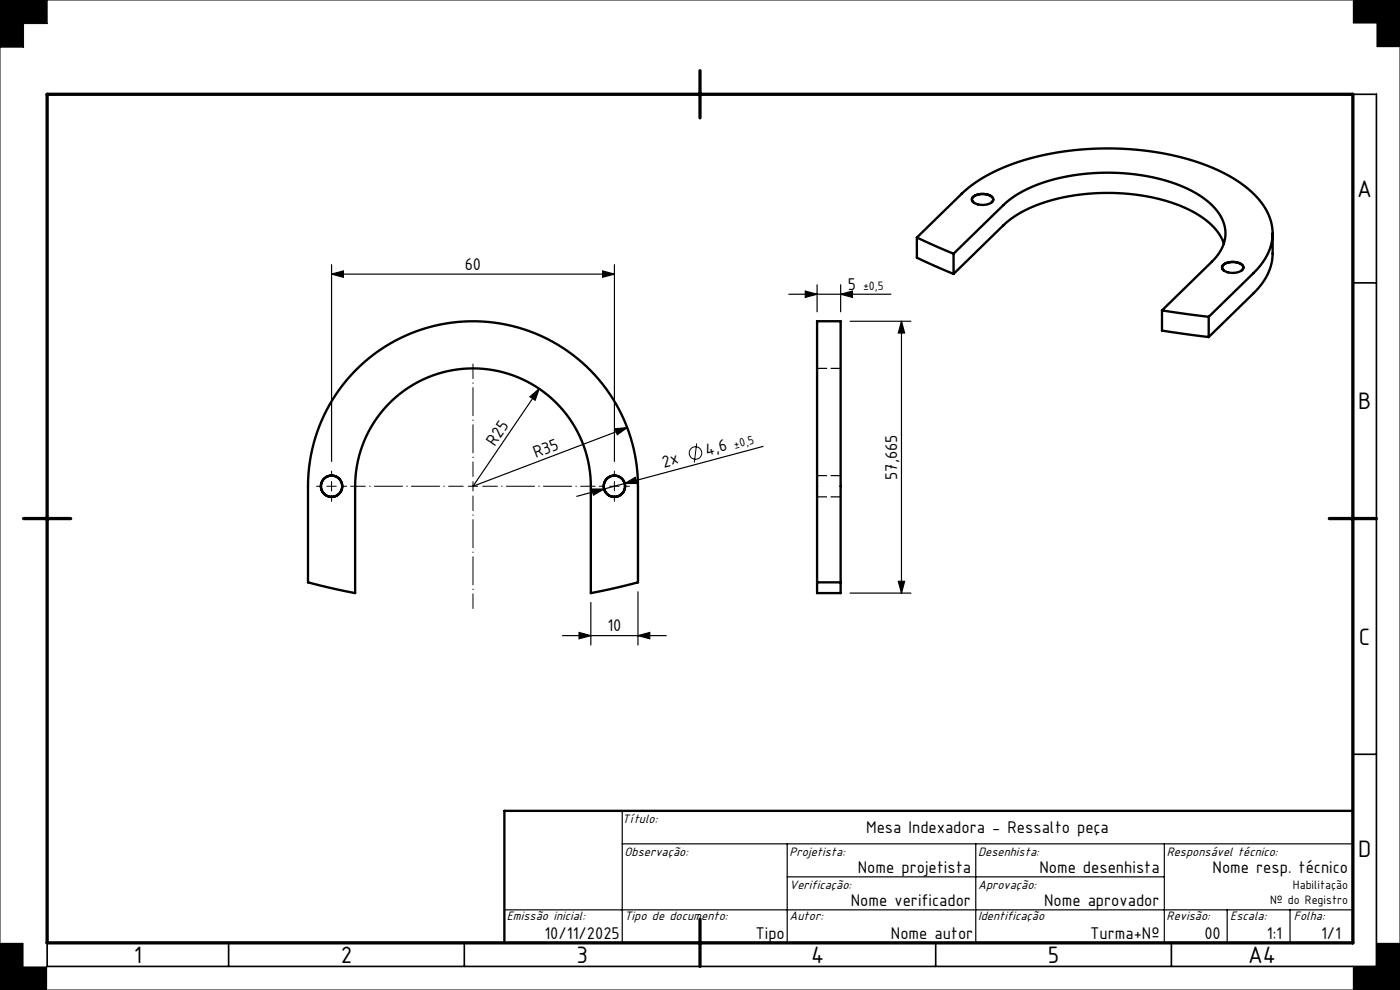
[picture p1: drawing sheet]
<svg xmlns="http://www.w3.org/2000/svg" width="297mm" height="210mm" viewBox="0 0 297 210" stroke-linecap="round" stroke-linejoin="round" font-family="sans-serif">
<g fill="none" stroke="#000" stroke-width=".21">
<path d="M0 0h297v210h-297zM10 0v5h-5v5h-5M148.1 19.6l.8 .8M148.5 19.5v1M148.9 19.6l-.8 .8M148 20h1M147.8 94.1l-.5 4M9.5 110h1M9.6 109.6l.8 .8M10 109.5v1M10.4 109.6l-.8 .8M69.3 103.1h2"/>
<path d="M70.3 102.1v2M99.3 103.1h2M100.3 102.1v2M129.3 103.1h2M130.3 102.1v2"/>
<circle cx="147.5" cy="96.1" r="1.33"/>
</g>
<g fill="none" stroke="#000" stroke-width=".25">
<path d="M70.3 58.1l2.5-.6v1.3zM70.3 56.1v41.8M70.3 58.1h60M127.8 57.5l2.5 .6-2.5 .7zM130.3 56.1v41.8M167.3 62.4h21.7M170.8 61.7l2.5 .7-2.5 .7zM173.3 60.4v5.7M178.3 62.4l2.5-.7v1.4zM178.3 60.4v5.7M180.3 68.1h12.9M191.2 68.1l.7 2.5h-1.3z"/>
<path d="M191.2 68.1v57.7M112.4 84.2l2-1.7-.9 2.4zM114.4 82.5l-14.1 20.6 32.8-12.4M130.5 91l2.6-.3-2.1 1.5zM161.9 94.7l-39.6 10.6M125.6 103.7h2.5l-2.2 1.3zM132.5 102.6l2.3-1.3 .3 1.3zM119.3 134.8h22M122.8 134.2l2.5 .6-2.5 .7zM125.3 127.8v9M135.3 134.8l2.5-.6v1.3zM135.3 125.5v11.3"/>
<path d="M180.3 125.8h12.9M190.6 123.3h1.3l-.7 2.5zM132 179h155M132 172v28M167 179v21M207 179v21M247 179v21M107 193h180M167 186h80M260.3 193v7M273.7 193v7"/>
</g>
<path d="M10 20h282v185h-282zM287 20v180h-277M287 60h5M282 110h10M287 160h5M148.5 195v10M48.5 200v5M98.5 200v5M198.5 200v5M248.5 200v5" fill="none" stroke="#000" stroke-width=".35"/>
<g fill="none" stroke="#000" stroke-width=".5">
<path d="M194.5 50.4l7.8 3.4M194.5 50.4l9.5-9.3a35.5 35.5 0 0 1 16.7-8.1 62.9 62.9 0 0 1 36.5 2.6 23.1 23.1 0 0 1 11.3 8.7 10.2 10.2 0 0 1-1.4 12.4l-10.7 10.5M194.5 50.4v4.3l7.8 3.4M202.3 53.8l10.6-10.3a27.7 27.7 0 0 1 14.7-6.3 43.1 43.1 0 0 1 25.2 3.3 12.8 12.8 0 0 1 7 7.4 7.9 7.9 0 0 1-2.7 7.6l-10.6 10.3M202.3 53.8v4.3M206.5 41.7a3.4 3.4 0 0 1 4.1 .3 1.18 1.18 0 0 1-1.3 1.4 2.95 2.95 0 0 1-3.1-.9v-.3zM206.5 42.9a.81 .81 0 0 1-.3-.8 .81 .81 0 0 1 .7-.6 3.3 3.3 0 0 1 3.7 .5l.1 .5-.3 .4M259.5 56.1a3.4 3.4 0 0 1 4.2 .3 1.18 1.18 0 0 1-1.3 1.4 2.95 2.95 0 0 1-3.1-.8l-.1-.4zM259.6 57.3a.81 .81 0 0 1-.3-.8 .81 .81 0 0 1 .7-.6 3.3 3.3 0 0 1 3.7 .5v.5l-.3 .4M259.6 51.7a12.8 12.8 0 0 0-6.8-7 43.4 43.4 0 0 0-27.3-2.8 26 26 0 0 0-12.6 5.9l-10.6 10.3M270 49.5v4.3a11.8 11.8 0 0 1-4.1 8.4l-9.5 9.3M75.4 78.6a35 35 0 0 1 38.2-7.9 35 35 0 0 1 21.7 32.4v20.4l-10 2.3v-22.7a25 25 0 0 0-25-25 25 25 0 0 0-25 25v22.7l-10-2.3v-20.4a35 35 0 0 1 10.1-24.5z"/>
<path d="M246.5 65.8l9.9 1.4M246.5 65.8v4.3l9.9 1.4M256.4 67.2v4.3M173.3 123.5v-55.4h5v55.4M173.3 123.5v2.3h5v-2.3M173.3 123.5h5M287 172h-180v28"/>
<circle cx="70.3" cy="103.1" r="2.27"/>
<circle cx="70.3" cy="103.1" r="2.25"/>
<circle cx="130.3" cy="103.1" r="2.27"/>
<circle cx="130.3" cy="103.1" r="2.25"/>
</g>
<path d="M148.5 15v10M10 20h277v180h-277zM5 110h10M282 110h10M148.5 195v10" fill="none" stroke="#000" stroke-width=".7"/>
<path d="M0 0v10h5v-5h5v-5zM0 200v10h10v-5h-5v-5zM287 205v5h10v-10h-5v5zM287 0v5h5v5h5v-10z" fill-rule="evenodd" fill="#000"/>
<path d="M178.3 100.9v4.5" fill="none" stroke="#000" stroke-width=".25" stroke-dasharray="3 .8" stroke-dashoffset="1.2" stroke-linecap="butt"/>
<path d="M178.3 78.1h-5M173.3 105.4h5M178.3 100.9h-5" fill="none" stroke="#000" stroke-width=".25" stroke-dasharray="3 .8" stroke-dashoffset=".9" stroke-linecap="butt"/>
<path d="M98.3 103.1h-24M100.3 101.1v-24M100.3 105.1v24M102.3 103.1h24" fill="none" stroke="#000" stroke-width=".21" stroke-dasharray="6.1 .8 .3 .8" stroke-dashoffset="2.9" stroke-linecap="butt"/>
<path d="M68.3 103.1h-1.2M70.3 101.1v-1.2M70.3 105.1v1.3M72.3 103.1h1.3M128.3 103.1h-1.2M130.3 101.1v-1.2M130.3 105.1v1.3M132.3 103.1h1.3" fill="none" stroke="#000" stroke-width=".21" stroke-dasharray="6.1 .8 .3 .8" stroke-linecap="butt"/>
<g fill="#000">
<path d="M112.4 84.2l2-1.7-.9 2.4zM130.5 91l2.6-.3-2.1 1.5z"/>
<path d="M70.3 58.1l2.5-.6v1.3zM127.8 57.5l2.5 .6-2.5 .7z"/>
<path d="M178.3 62.4l2.5-.7v1.4zM170.8 61.7l2.5 .7-2.5 .7z"/>
<path d="M191.2 68.1l.7 2.5h-1.3zM190.6 123.3h1.3l-.7 2.5z"/>
<path d="M125.6 103.7l.3 1.3 2.2-1.3zM132.5 102.6h2.6l-.3-1.3z"/>
<path d="M122.8 134.2l2.5 .6-2.5 .7zM135.3 134.8l2.5-.6v1.3z"/>
</g>
<g font-size="5.4">
<text x="287.9" y="41.8">A</text>
<text x="288.1" y="86.8">B</text>
<text x="288.3" y="136.8">C</text>
<text x="288.1" y="181.8">D</text>
<text x="28.4" y="204.3">1</text>
<text x="72.3" y="204.3">2</text>
<text x="122.3" y="204.3">3</text>
<text x="172.1" y="204.3">4</text>
<text x="222.3" y="204.3">5</text>
<text x="264.8" y="204.2">A4</text>
</g>
<g font-size="3.9">
<text x="98.6" y="57.3">60</text>
<text x="179.8" y="61.5">5</text>
<text x="105" y="94.8" transform="rotate(-56 105 94.8)">R25</text>
<text x="113.7" y="97.1" transform="rotate(-21 113.7 97.1)">R35</text>
<text x="140.8" y="99.2" transform="rotate(-15 140.8 99.2)">2x</text>
<text x="150" y="96.7" transform="rotate(-15 150 96.7)">4,6</text>
<text x="190.3" y="101.8" transform="rotate(-90 190.3 101.8)">57,665</text>
<text x="128.8" y="133.9">10</text>
<text x="183.7" y="176.6">Mesa Indexadora - Ressalto peça</text>
<text x="182" y="185.1">Nome projetista</text>
<text x="220.5" y="185.1">Nome desenhista</text>
<text x="257.2" y="185.1">Nome resp. técnico</text>
<text x="180.5" y="192.1">Nome verificador</text>
<text x="221.5" y="192.1">Nome aprovador</text>
<text x="115.5" y="199.1">10/11/2025</text>
<text x="160.3" y="199.1">Tipo</text>
<text x="189" y="199.1">Nome autor</text>
<text x="231.2" y="199.1">Turma+Nº</text>
<text x="255.5" y="199.1">00</text>
<text x="268.8" y="199.1">1:1</text>
<text x="280.3" y="199.1">1/1</text>
</g>
<g font-size="2.9">
<text x="132" y="174.7">Título:</text>
<text x="132.5" y="181.7">Observação:</text>
<text x="167.5" y="181.7">Projetista:</text>
<text x="207.5" y="181.7">Desenhista:</text>
<text x="247.5" y="181.7">Responsável técnico:</text>
<text x="167.5" y="188.7">Verificação:</text>
<text x="207.5" y="188.7">Aprovação:</text>
<text x="107.5" y="195.2">Emissão inicial:</text>
<text x="132.5" y="195.2">Tipo de documento:</text>
<text x="167.5" y="195.2">Autor:</text>
<text x="207.5" y="195.2">Identificação</text>
<text x="247.5" y="195.2">Revisão:</text>
<text x="261" y="195.2">Escala:</text>
<text x="274.5" y="195.2">Folha:</text>
</g>
<g font-size="2.8">
<text x="183.1" y="61.6">±0,5</text>
<text x="155.9" y="95.2" transform="rotate(-15 155.9 95.2)">±0,5</text>
<text x="269.4" y="191.7">Nº do Registro</text>
<text x="274.3" y="188.7">Habilitação</text>
</g>
</svg>
